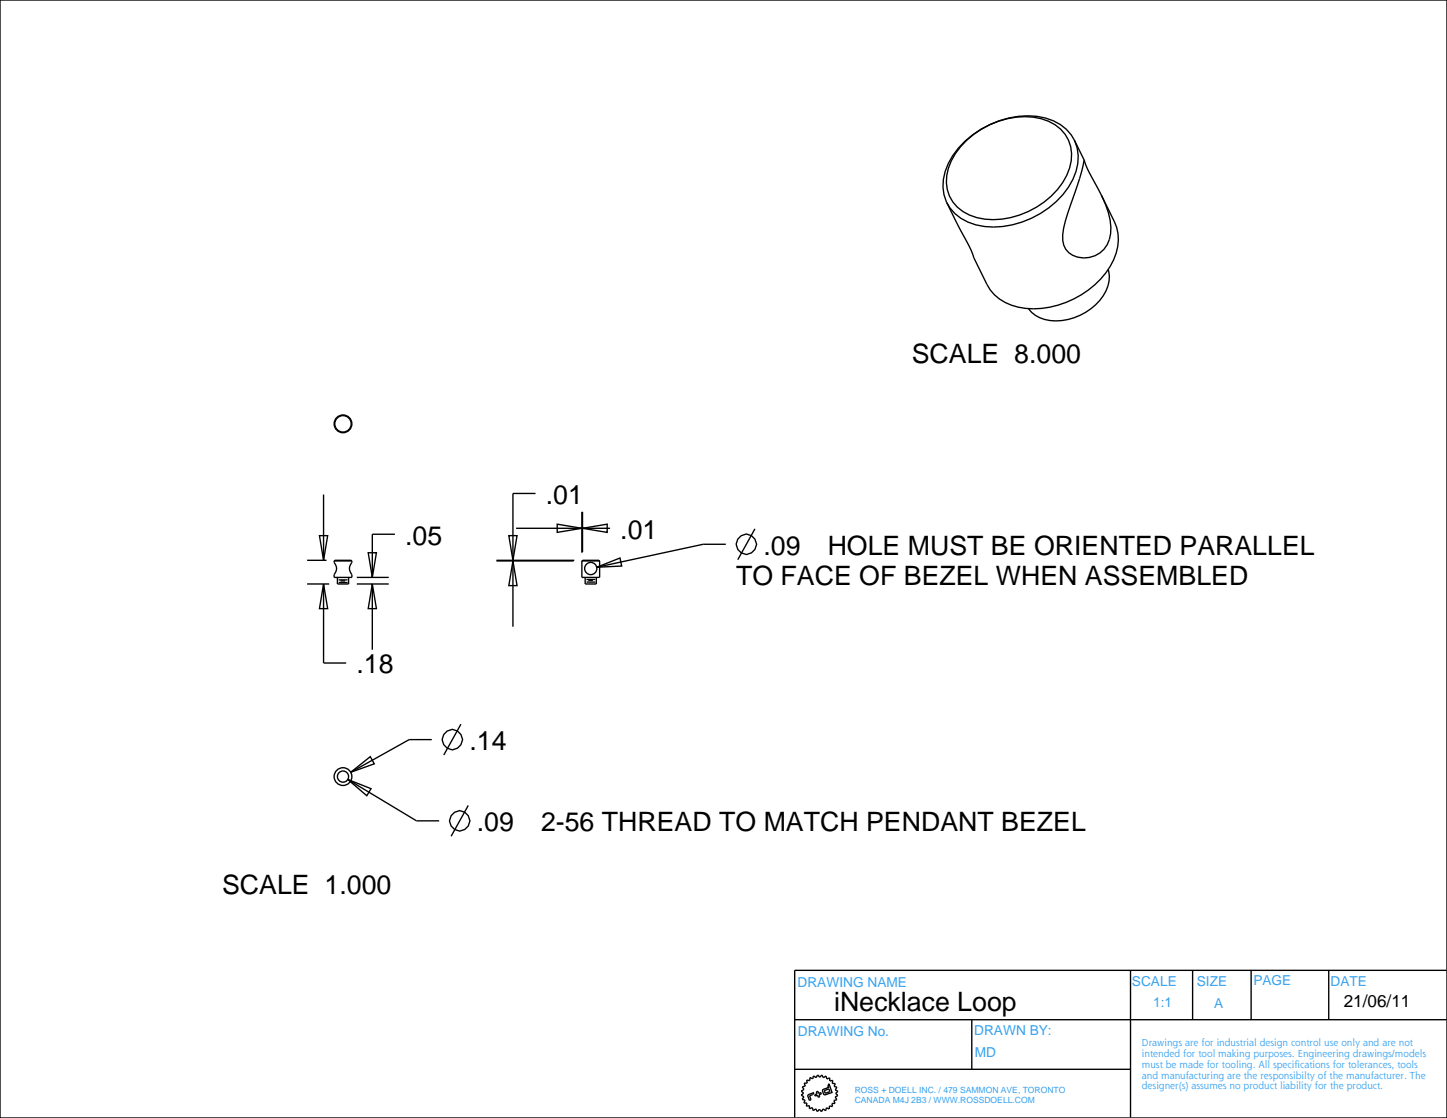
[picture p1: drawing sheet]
<svg xmlns="http://www.w3.org/2000/svg" width="279mm" height="216mm" viewBox="0 0 279 216" stroke-linecap="round" stroke-linejoin="round" font-family="sans-serif">
<g fill="none" stroke="#000" stroke-width=".26">
<path d="M0 0h279.4v215.9h-279.4zM186.3 27.3a17.5 17.5 0 0 1 15.6-4.5 7.8 7.8 0 0 1 5.9 10.3 16.6 16.6 0 0 1-12.3 10.3 13 13 0 0 1-10-1.2 7.6 7.6 0 0 1-3-9.1 13.7 13.7 0 0 1 3.8-5.8zM186.7 27.1a16.2 16.2 0 0 1 14.3-4.2 7.4 7.4 0 0 1 5 11 16.1 16.1 0 0 1-17.4 8.1 7.4 7.4 0 0 1-4.9-10.9l.8-1.4 1-1.4zM62.5 95.5v12.7M103.4 95.3h-4.4v12.9M112.4 98.8v7.9M112.5 98.8v7.8M59.3 112.8h4.3M59.3 108.2h3.8M61.7 103.4h1.6l-.8 4.8zM62.5 112.8l.8 4.7h-1.6zM62.5 112.8v15.2h4.3"/>
<path d="M64.6 108.2h3.2l.1 .1h-3.4zM65.4 112h1.7M65.4 112.5h1.7M65.7 112.2h.9M68.9 112.8h6.2M68.9 111.5h6.2M71.1 106.7h1.6l-.8 4.8zM71.9 112.8l.8 4.7h-1.6zM71.9 112.8v12.7M76.3 103.2h-4.4v8.3M95.9 108.3h14.9M95.9 108.2h15"/>
<path d="M98.2 103.4h1.6l-.8 4.8zM99 108.3l.8 4.8h-1.6zM99 108.3v12.7M99.7 102h12.7M107.6 101.2l4.8 .8-4.8 .8zM112.5 102l4.7-.8v1.6zM112.5 108.2h3.2l.1 .1h-3.4zM112.5 102h5.3M113.2 111.9h1.7M113.3 112.4h1.7M113.6 112.1h.9M115.2 109.5l4.5-1.7 .3 1.5z"/>
<path d="M140.1 105.1h-4.3l-20.6 4.4M145.8 102.1l-3.3 6M89 139.9l-3.3 5.9M67.2 150.5l4.4 1.8-.8 1.4zM67.2 150.5l13.2 8h4.4M67.7 149.1l3.8-3 .8 1.4zM83.4 142.8h-4.4l-11.3 6.3M90.4 155.5l-3.3 6M153.4 196.9h125.9M187.6 196.9v9.6M218.3 187.4v28.4M230.3 187.4v9.5"/>
<path d="M241.6 187.4v9.5M256.6 187.4v9.5M279.3 187.4h-125.9v28.4M153.4 206.5h64.9M155.8 208.6l.6 .1v-.6l.5 .2 .2-.5 .5 .3 .3-.5 .4 .4 .4-.4 .3 .5 .5-.3 .2 .6 .5-.3v.6l.6-.1-.1 .6 .6 .1-.2 .5 .5 .2-.3 .5 .5 .3-.5 .4 .5 .4-.5 .3 .3 .5-.6 .1 .2 .6h-.6l.1 .6-.5-.1-.1 .6-.5-.3-.2 .6-.5-.4-.3 .6-.4-.5-.4 .5-.3-.6-.5 .4-.1-.6-.6 .2v-.6l-.6 .1 .1-.6h-.6l.3-.6-.6-.1 .3-.5-.5-.3 .5-.4-.5-.4 .5-.3-.3-.5 .6-.2-.2-.5h.6zM156.1 211.4l1.1-.4-.3 .4-.6 .2 .3 .8-.3 .1-.3-.8zM157.6 210.8l.3-.1 .2 .4 .4-.1 .1 .2-.5 .2 .2 .4-.3 .1-.1-.4-.5 .2-.1-.3 .5-.1zM158.9 210.4l1.1-.4-.1-.3 .2-.4 .6 1.7-1.5 .4-.4-.7zM159.2 210.6l.9-.3 .1 .5-.9 .3z"/>
<circle cx="66.2" cy="81.8" r="1.71"/>
<circle cx="66.2" cy="81.8" r="1.59"/>
<circle cx="144.1" cy="105.1" r="1.95"/>
<circle cx="87.3" cy="142.8" r="1.95"/>
<circle cx="88.7" cy="158.5" r="1.95"/>
</g>
<!-- layer: 02___PRT_ALL_AXES -->
<g fill="none" stroke="#000" stroke-width=".26">
<path d="M207.4 27.1l1.9 3.8M209.3 30.9h.1M209.4 30.9a23.8 23.8 0 0 0 2.7 5.7l.6 1.1a14.1 14.1 0 0 1 1.7 7.4 5.1 5.1 0 0 1-8 3.7 3.9 3.9 0 0 1-1.2-3.4 48.3 48.3 0 0 1 2.9-9.8zM212.7 37.7l2.5 5.2a9.5 9.5 0 0 1-1.7 9.8 17.7 17.7 0 0 1-16.9 6.6 8.6 8.6 0 0 1-6-4.4l-2.5-5.1a24 24 0 0 0-2.8-5.7l-2.5-5M214 52a6.7 6.7 0 0 1-2.5 6.9 10.6 10.6 0 0 1-10.7 2.5 5 5 0 0 1-2.2-1.8M64.5 108.3v.3a1.72 1.72 0 0 1 0 2.4v.5h3.4v-.5a1.72 1.72 0 0 1 0-2.4v-.3M65.2 111.5v1.3h2.1v-1.3M112.4 108.3v3.2h3.4v-3.2M113 111.5v1.3h2.1v-1.3"/>
<circle cx="114.1" cy="109.8" r="1.18"/>
<circle cx="66.2" cy="150" r="1.71"/>
<circle cx="66.2" cy="150" r="1.08"/>
</g>
<g font-size="5.2">
<text x="176.1" y="70.1">SCALE 8.000</text>
<text x="105.4" y="97.3">.01</text>
<text x="78.2" y="105.2">.05</text>
<text x="119.8" y="104">.01</text>
<text x="147.4" y="107.1">.09</text>
<text x="159.8" y="107.1">HOLE MUST BE ORIENTED PARALLEL</text>
<text x="142.1" y="113">TO FACE OF BEZEL WHEN ASSEMBLED</text>
<text x="68.8" y="130">.18</text>
<text x="90.6" y="144.8">.14</text>
<text x="92.1" y="160.5">.09</text>
<text x="104.5" y="160.5">2-56 THREAD TO MATCH PENDANT BEZEL</text>
<text x="42.9" y="172.6">SCALE 1.000</text>
<text x="161.1" y="195.2">iNecklace Loop</text>
</g>
<text font-size="3.3" x="259.5" y="194.4">21/06/11</text>
<g font-size="2.6" fill="#34a0ef">
<text x="154" y="190.6">DRAWING NAME</text>
<text x="218.6" y="190.3">SCALE</text>
<text x="231.1" y="190.3">SIZE</text>
<text x="242" y="190.3">PAGE</text>
<text x="256.9" y="190.3">DATE</text>
<text x="222.7" y="194.6">1:1</text>
<text x="234.4" y="194.6">A</text>
<text x="154.1" y="200.1">DRAWING No.</text>
<text x="188.1" y="200">DRAWN BY:</text>
<text x="188.2" y="204.2">MD</text>
</g>
<g font-size="1.9" fill="#34a0ef">
<text x="220.5" y="202">Drawings are for industrial design control use only and are not</text>
<text x="220.5" y="204.1">intended for tool making purposes. Engineering drawings/models</text>
<text x="220.5" y="206.2">must be made for tooling. All specifications for tolerances, tools</text>
<text x="220.5" y="208.3">and manufacturing are the responsibilty of the manufacturer. The</text>
<text x="220.5" y="210.4">designer(s) assumes no product liability for the product.</text>
</g>
<g font-size="1.7" fill="#34a0ef">
<text x="165" y="211.1">ROSS + DOELL INC. / 479 SAMMON AVE, TORONTO</text>
<text x="165" y="213">CANADA M4J 2B3 / WWW.ROSSDOELL.COM</text>
</g>
</svg>
